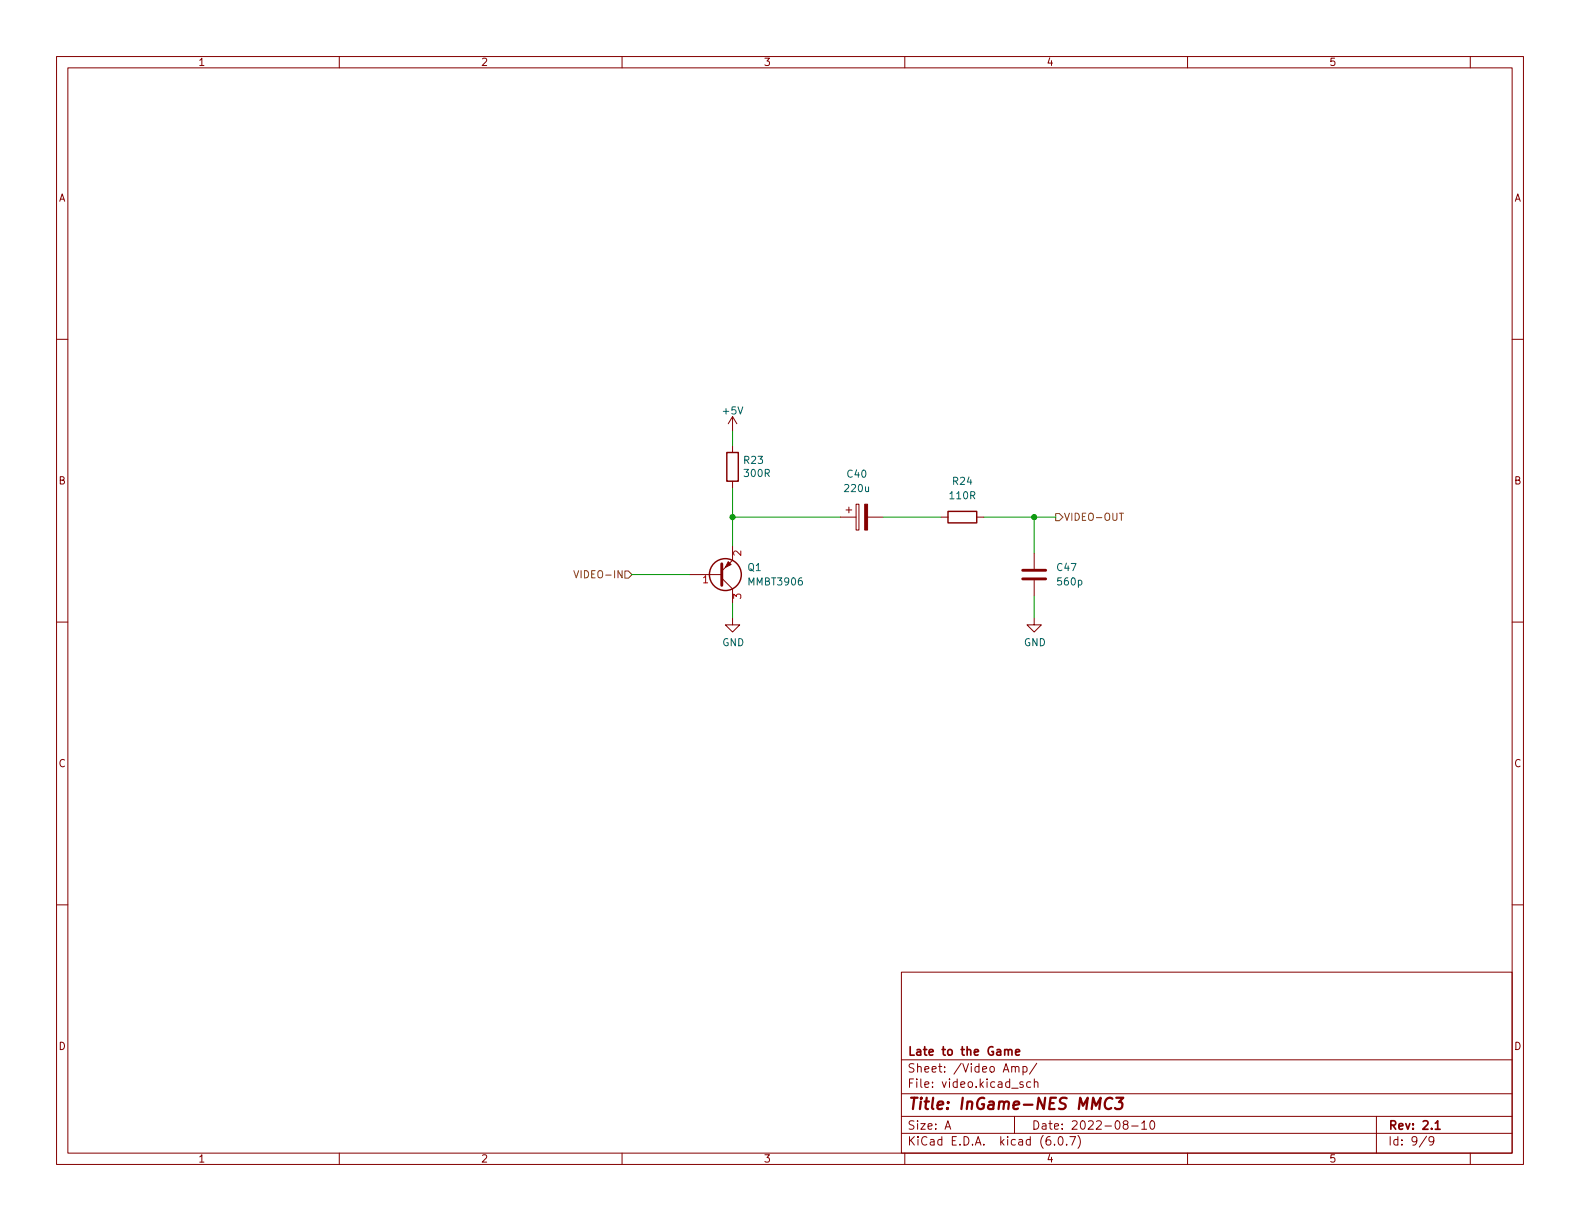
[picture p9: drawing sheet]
<svg xmlns="http://www.w3.org/2000/svg" width="279mm" height="216mm" viewBox="0 0 279 216" stroke-linecap="round" stroke-linejoin="round" font-family="sans-serif">
<g fill="none" stroke="#840000" stroke-width=".18">
<path d="M10 10h259.4v195.9h-259.4zM12 12h255.4v191.9h-255.4zM60 10v2M110 10v2M160 10v2M210 10v2M260 10v2M10 60h2M267.4 60h2M129.5 73.7v2.5M129.5 78.7v1.3M129.5 73.7l-.7 1.2"/>
<path d="M129.5 73.7l.8 1.2M129.5 96.5v2.6l-1.9 1.9M129.5 85.1v1.3M148.6 91.4h2.8M149.6 90.2h1M150.1 89.7v1M151.4 89.2h.5v4.5h-.5zM153.4 91.4h2.8M166.4 91.4h1.2M172.7 91.4h1.3M182.9 97.8v2.8M10 110h2"/>
<path d="M121.9 101.6h5.7M127.6 102.2l1.9 1.9v2.6M129.5 109.2v1.3h1.3l-1.3 1.3-1.2-1.3h1.2M182.9 109.2v1.3h1.2l-1.2 1.3-1.3-1.3h1.3M182.9 102.6v2.8M267.4 110h2M10 160h2M267.4 160h2M159.4 171.9h108v32h-108zM159.4 197.4h108M159.4 193.4h108M159.4 187.4h108"/>
<path d="M167.1 199.7l.5-1.5 .5 1.5M167.3 199.2h.7M178.9 188.7l.2-.1 .4 .1v.9M179.4 197.4v3M179.5 188.8l.3-.2 .3 .1 .1 .9M180.9 191.4l-.4-.1-.2 .2 .1 .2 .5 .2v.3h-.6M180.9 188.7l.4-.1 .3 .3v.4l-.1 .2h-.6M180.9 188.6v1.5M182.3 191.4l-.5-.1-.3 .3v.4l.2 .2h.6M182.9 191.4l.2-.1 .4 .1v.9M182.9 190.8v1.5M183.3 188l-1.3 1.9"/>
<path d="M198.9 198.8l-.3-.3 .1-.2 .2-.1h.4l.2 .3-.1 .2-.6 .2-.2 .2 .1 .4 .2 .2 .4-.1 .2-.2-.1-.4-.2-.2M200.1 199.1h1.2M201.9 198.6l.4-.4v1.5M201.9 199.7h.9M203.5 198.3l.2-.1a.81 .81 0 0 1 .6 .6 .81 .81 0 0 1-.3 .8l-.2 .1a.81 .81 0 0 1-.3-1.4zM243.4 197.4v6.5M60 203.9v2M110 203.9v2M159.4 200.4h108M160 203.9v2M186.5 202.3v.2M187.3 201h.2a.81 .81 0 0 1 .6 .6 .81 .81 0 0 1-.3 .8l-.2 .1a.81 .81 0 0 1-.6-.6 .81 .81 0 0 1 .3-.9z"/>
<path d="M188.6 202.3v.2M189.2 201h1l-.7 1.5M190.6 200.8a1.72 1.72 0 0 1 0 2.2M210 203.9v2M252.3 200.9l-1.3 1.9M253.5 201.6l-.2 .3h-.3l-.3-.3 .1-.6h.5l.2 .1a.99 .99 0 0 1-.4 1.4h-.3M260 203.9v2"/>
</g>
<path d="M177.7 185.7l.2-.1 .3 .1 .1 .9M178.3 185.8l.2-.2 .4 .1 .1 .9M179.6 186.1l.7-.2-.1-.2-.4-.1-.2 .2 .1 .7h.5M253.8 198.6l.4-.4v1.5M253.8 199.7h.9" fill="none" stroke="#840000" stroke-width=".3"/>
<path d="M196.7 194.3a.88 .88 0 0 0-1 0 .88 .88 0 0 0-.3 .9 .69 .69 0 0 0 .3 .8 .69 .69 0 0 0 .8-.1M197.4 194.1h1.2l-.7 .8h.3l.2 .2 .1 .1-.2 .7-.3 .2h-.6l-.2-.2" fill="none" stroke="#840000" stroke-width=".4"/>
<g fill="none" stroke="#840000" stroke-width=".25">
<path d="M128.5 80h2.1v5.1h-2.1zM167.6 90.4h5.1v2.1h-5.1z"/>
<circle cx="128.3" cy="101.6" r="2.82"/>
</g>
<g fill="#840000" stroke="#840000" stroke-width=".18">
<path d="M152.9 89.2h.5v4.5h-.5z"/>
<path d="M128.8 99.3l.5 .5-1 .5z"/>
</g>
<path d="M127.6 99.7v3.8M180.8 102.4h4.1M180.8 100.8h4.1" fill="none" stroke="#840000" stroke-width=".51"/>
<path d="M186.7 90.8h.6l.7 .6-.7 .7h-.6zM197.9 90.7h.8M101.5 100.9l.4 1.3 .4-1.3M110.5 101h.6l.7 .6-.7 .6h-.6z" fill="none" stroke="#725600" stroke-width=".18"/>
<path d="M129.5 76.2v2.5M129.5 86.4v10.1M129.5 91.4h19.1M156.2 91.4h10.2M174 91.4h12.7M182.9 91.4v6.4M111.8 101.6h10.1M129.5 106.7v2.5M182.9 105.4v3.8" fill="none" stroke="#009600" stroke-width=".18"/>
<g fill="#009600" stroke="#009600" stroke-width=".18">
<circle cx="129.5" cy="91.4" r=".46"/>
<circle cx="182.9" cy="91.4" r=".46"/>
</g>
<text font-size="2.8" fill="#840000" x="160.4" y="196.2">Title: InGame-NES MMC3</text>
<g font-size="2.1" fill="#840000">
<text x="160.4" y="189.7">Sheet: /Video Amp/</text>
<text x="160.4" y="186.7">Late to the Game</text>
<text x="160.4" y="192.4">File: video.kicad_sch</text>
<text x="160.4" y="202.5">KiCad E.D.A. kicad (6.0.7)</text>
<text x="160.4" y="199.7">Size: A</text>
<text x="182.4" y="199.7">Date: 2022-08-10</text>
<text x="245.4" y="199.7">Rev: 2.1</text>
<text x="245.4" y="202.5">Id: 9/9</text>
</g>
<g font-size="1.8" fill="#840000">
<text x="35" y="11.6">1</text>
<text x="85" y="11.6">2</text>
<text x="135" y="11.6">3</text>
<text x="185" y="11.6">4</text>
<text x="235" y="11.6">5</text>
<text x="10.3" y="35.6">A</text>
<text x="267.7" y="35.6">A</text>
<text x="10.3" y="85.7">B</text>
<text x="267.7" y="85.7">B</text>
<text x="10.3" y="135.6">C</text>
<text x="267.7" y="135.6">C</text>
<text x="10.3" y="185.7">D</text>
<text x="267.7" y="185.7">D</text>
<text x="35" y="205.6">1</text>
<text x="85" y="205.6">2</text>
<text x="135" y="205.6">3</text>
<text x="185" y="205.6">4</text>
<text x="235" y="205.6">5</text>
</g>
<g font-size="1.8" fill="#006464">
<text x="127.9" y="73.3">+5V</text>
<text x="131.6" y="82">R23</text>
<text x="131.7" y="84.3">300R</text>
<text x="149.5" y="87">220u</text>
<text x="149.9" y="84.5">C40</text>
<text x="168.1" y="88.3">110R</text>
<text x="168.6" y="85.7">R24</text>
<text x="132.2" y="101">Q1</text>
<text x="187" y="101">C47</text>
<text x="132.5" y="103.5">MMBT3906</text>
<text x="187.1" y="103.5">560p</text>
<text x="127.7" y="114.2">GND</text>
<text x="181" y="114.2">GND</text>
</g>
<g font-size="1.8" fill="#725600">
<text x="188.1" y="92.1">VIDEO-OUT</text>
<text x="102.5" y="102.2">VIDEO-IN</text>
</g>
<g font-size="1.8" fill="#a90000">
<text x="131.1" y="98.3" transform="rotate(-90 131.1 98.3)">2</text>
<text x="124.3" y="103.1">1</text>
<text x="131.1" y="105.9" transform="rotate(-90 131.1 105.9)">3</text>
</g>
</svg>
